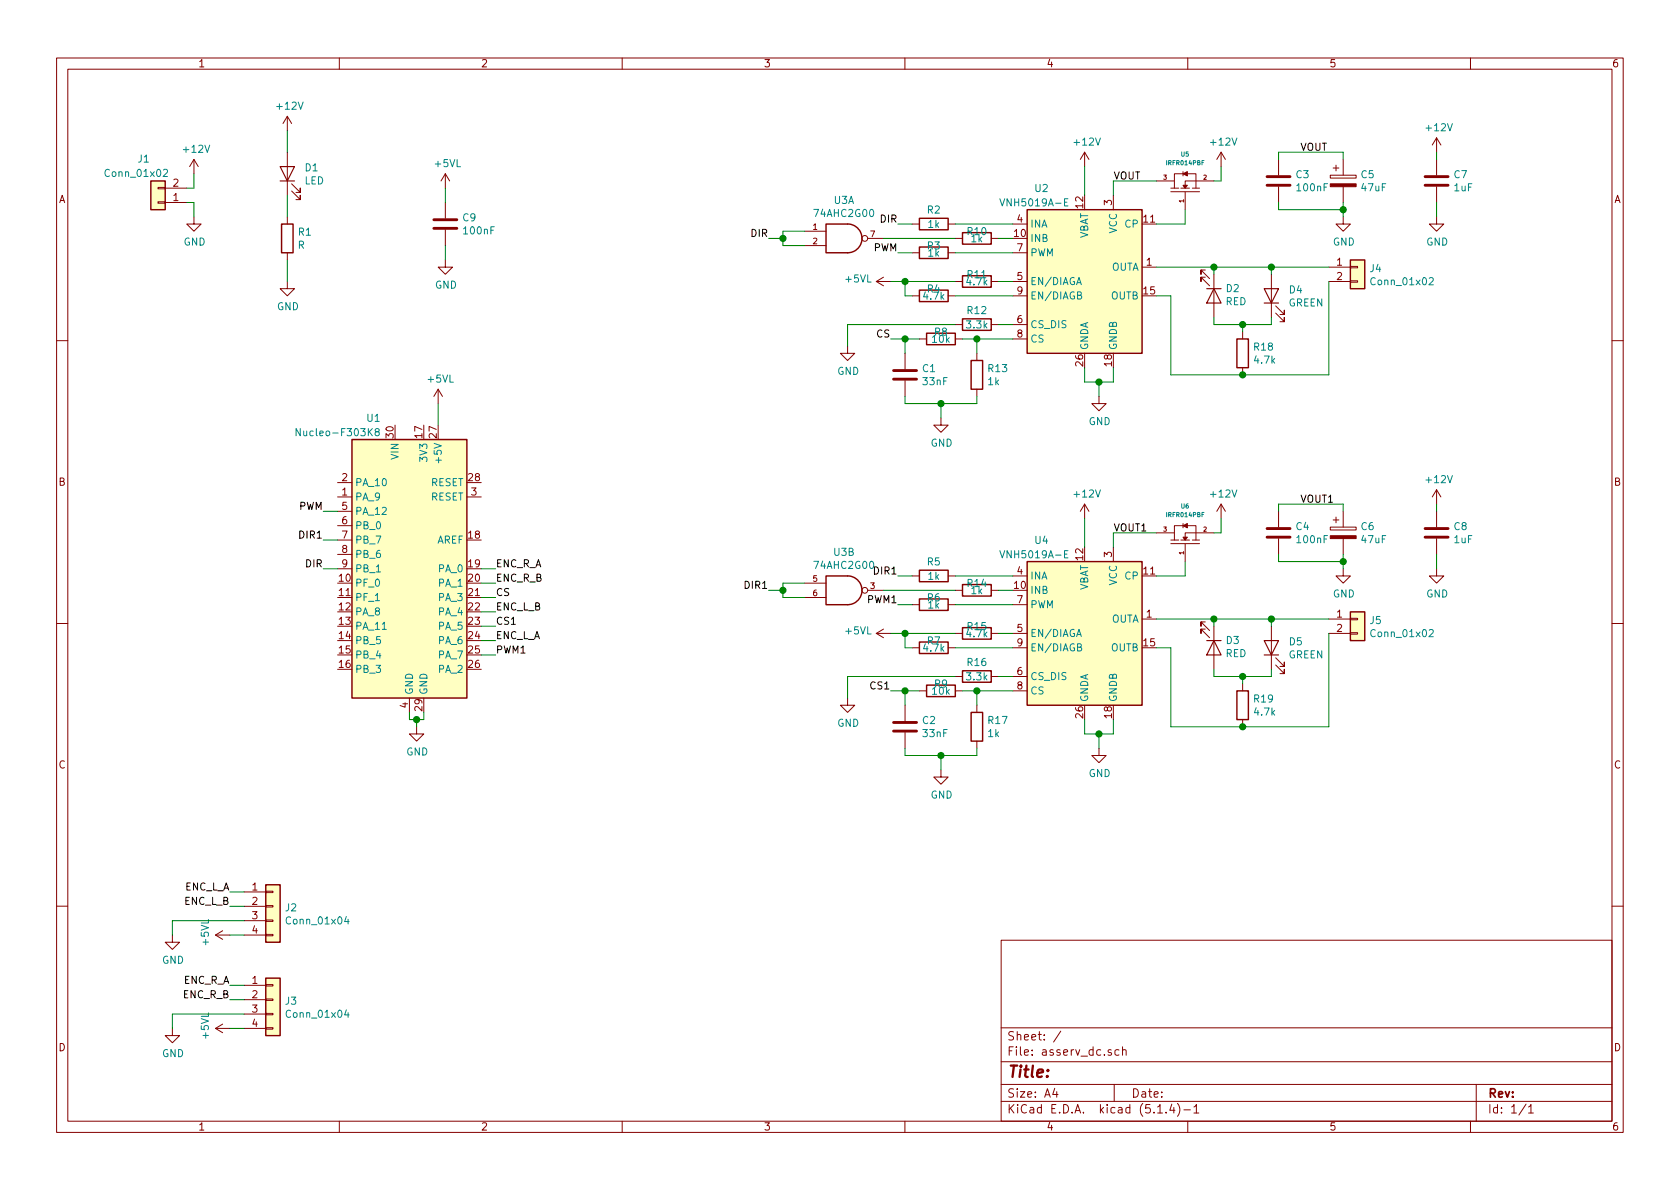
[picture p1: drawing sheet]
EESchema Schematic File Version 4
LIBS:asserv_dc-cache
EELAYER 30 0
EELAYER END
$Descr A4 11693 8268
encoding utf-8
Sheet 1 1
Title ""
Date ""
Rev ""
Comp ""
Comment1 ""
Comment2 ""
Comment3 ""
Comment4 ""
$EndDescr
$Comp
L power:+12V #PWR03
U 1 1
P 1350 1200
F 0 "#PWR03" H 1350 1050 50  0001 C CNN
F 1 "+12V" H 1365 1373 50  0000 C CNN
F 2 "" H 1350 1200 50  0001 C CNN
F 3 "" H 1350 1200 50  0001 C CNN
	1    1350 1200
	1    0    0    -1  
$EndComp
$Comp
L power:GND #PWR04
U 1 1
P 1350 1500
F 0 "#PWR04" H 1350 1250 50  0001 C CNN
F 1 "GND" H 1355 1327 50  0000 C CNN
F 2 "" H 1350 1500 50  0001 C CNN
F 3 "" H 1350 1500 50  0001 C CNN
	1    1350 1500
	1    0    0    -1  
$EndComp
Wire Wire Line
	1350 1500 1350 1400
Wire Wire Line
	1350 1300 1350 1200
$Comp
L Device:LED D1
U 1 1
P 2000 1200
F 0 "D1" V 2039 1083 50  0000 R CNN
F 1 "LED" V 1948 1083 50  0000 R CNN
F 2 "LED_SMD:LED_0805_2012Metric" H 2000 1200 50  0001 C CNN
F 3 "~" H 2000 1200 50  0001 C CNN
	1    2000 1200
	0    -1   -1   0   
$EndComp
$Comp
L Device:R R1
U 1 1
P 2000 1650
F 0 "R1" H 2070 1696 50  0000 L CNN
F 1 "R" H 2070 1605 50  0000 L CNN
F 2 "Resistor_SMD:R_0805_2012Metric" V 1930 1650 50  0001 C CNN
F 3 "~" H 2000 1650 50  0001 C CNN
	1    2000 1650
	1    0    0    -1  
$EndComp
$Comp
L power:GND #PWR08
U 1 1
P 2000 1950
F 0 "#PWR08" H 2000 1700 50  0001 C CNN
F 1 "GND" H 2005 1777 50  0000 C CNN
F 2 "" H 2000 1950 50  0001 C CNN
F 3 "" H 2000 1950 50  0001 C CNN
	1    2000 1950
	1    0    0    -1  
$EndComp
$Comp
L power:+12V #PWR07
U 1 1
P 2000 900
F 0 "#PWR07" H 2000 750 50  0001 C CNN
F 1 "+12V" H 2015 1073 50  0000 C CNN
F 2 "" H 2000 900 50  0001 C CNN
F 3 "" H 2000 900 50  0001 C CNN
	1    2000 900 
	1    0    0    -1  
$EndComp
Wire Wire Line
	2000 1950 2000 1800
Wire Wire Line
	2000 1500 2000 1350
Wire Wire Line
	2000 1050 2000 900 
Wire Wire Line
	1300 1400 1350 1400
Wire Wire Line
	1350 1300 1300 1300
$Comp
L villanut_lib:Nucleo-F303K8 U1
U 1 1
P 2850 3950
F 0 "U1" H 2600 5000 50  0000 C CNN
F 1 "Nucleo-F303K8" H 2350 4900 50  0000 C CNN
F 2 "villanut_lib:NUCLEO-F303K8" H 3000 3000 50  0001 L CNN
F 3 "https://os.mbed.com/platforms/ST-Nucleo-F303K8/" H 2850 2950 50  0001 C CNN
	1    2850 3950
	1    0    0    -1  
$EndComp
$Comp
L power:+5VL #PWR010
U 1 1
P 3050 2800
F 0 "#PWR010" H 3050 2650 50  0001 C CNN
F 1 "+5VL" H 3065 2973 50  0000 C CNN
F 2 "" H 3050 2800 50  0001 C CNN
F 3 "" H 3050 2800 50  0001 C CNN
	1    3050 2800
	1    0    0    -1  
$EndComp
Wire Wire Line
	3050 2800 3050 2950
$Comp
L Connector_Generic:Conn_01x02 J1
U 1 1
P 1100 1400
F 0 "J1" H 1200 1100 50  0000 C CNN
F 1 "Conn_01x02" H 1250 1200 50  0000 C CNN
F 2 "Connector_Phoenix_MSTB:PhoenixContact_MSTBA_2,5_2-G-5,08_1x02_P5.08mm_Horizontal" H 1100 1400 50  0001 C CNN
F 3 "~" H 1100 1400 50  0001 C CNN
	1    1100 1400
	-1   0    0    1   
$EndComp
$Comp
L power:GND #PWR09
U 1 1
P 2900 5050
F 0 "#PWR09" H 2900 4800 50  0001 C CNN
F 1 "GND" H 2905 4877 50  0000 C CNN
F 2 "" H 2900 5050 50  0001 C CNN
F 3 "" H 2900 5050 50  0001 C CNN
	1    2900 5050
	1    0    0    -1  
$EndComp
Wire Wire Line
	2850 4950 2850 5000
Wire Wire Line
	2850 5000 2900 5000
Wire Wire Line
	2950 5000 2950 4950
Wire Wire Line
	2900 5050 2900 5000
Connection ~ 2900 5000
Wire Wire Line
	2900 5000 2950 5000
$Comp
L Connector_Generic:Conn_01x04 J2
U 1 1
P 1900 6300
F 0 "J2" H 1980 6292 50  0000 L CNN
F 1 "Conn_01x04" H 1980 6201 50  0000 L CNN
F 2 "villanut_lib:Headers-Wire_Housings_HEADER_4POS_HE14" H 1900 6300 50  0001 C CNN
F 3 "~" H 1900 6300 50  0001 C CNN
	1    1900 6300
	1    0    0    -1  
$EndComp
Text Label 1600 6200 2    50   ~ 0
ENC_L_A
Text Label 1600 6300 2    50   ~ 0
ENC_L_B
$Comp
L power:GND #PWR01
U 1 1
P 1200 6500
F 0 "#PWR01" H 1200 6250 50  0001 C CNN
F 1 "GND" H 1205 6327 50  0000 C CNN
F 2 "" H 1200 6500 50  0001 C CNN
F 3 "" H 1200 6500 50  0001 C CNN
	1    1200 6500
	1    0    0    -1  
$EndComp
Wire Wire Line
	1700 6400 1200 6400
Wire Wire Line
	1200 6400 1200 6500
Wire Wire Line
	1600 6500 1700 6500
Wire Wire Line
	1600 6200 1700 6200
Wire Wire Line
	1700 6300 1600 6300
$Comp
L Connector_Generic:Conn_01x04 J3
U 1 1
P 1900 6950
F 0 "J3" H 1980 6942 50  0000 L CNN
F 1 "Conn_01x04" H 1980 6851 50  0000 L CNN
F 2 "villanut_lib:Headers-Wire_Housings_HEADER_4POS_HE14" H 1900 6950 50  0001 C CNN
F 3 "~" H 1900 6950 50  0001 C CNN
	1    1900 6950
	1    0    0    -1  
$EndComp
Text Label 1600 6850 2    50   ~ 0
ENC_R_A
Text Label 1600 6950 2    50   ~ 0
ENC_R_B
$Comp
L power:GND #PWR02
U 1 1
P 1200 7150
F 0 "#PWR02" H 1200 6900 50  0001 C CNN
F 1 "GND" H 1205 6977 50  0000 C CNN
F 2 "" H 1200 7150 50  0001 C CNN
F 3 "" H 1200 7150 50  0001 C CNN
	1    1200 7150
	1    0    0    -1  
$EndComp
Wire Wire Line
	1700 7050 1200 7050
Wire Wire Line
	1200 7050 1200 7150
Wire Wire Line
	1600 7150 1700 7150
Wire Wire Line
	1600 6850 1700 6850
Wire Wire Line
	1700 6950 1600 6950
$Comp
L power:+5VL #PWR0101
U 1 1
P 1600 6500
F 0 "#PWR0101" H 1600 6350 50  0001 C CNN
F 1 "+5VL" H 1615 6673 50  0000 C CNN
F 2 "" H 1600 6500 50  0001 C CNN
F 3 "" H 1600 6500 50  0001 C CNN
	1    1600 6500
	0    -1   -1   0   
$EndComp
$Comp
L power:+5VL #PWR0102
U 1 1
P 1600 7150
F 0 "#PWR0102" H 1600 7000 50  0001 C CNN
F 1 "+5VL" H 1615 7323 50  0000 C CNN
F 2 "" H 1600 7150 50  0001 C CNN
F 3 "" H 1600 7150 50  0001 C CNN
	1    1600 7150
	0    -1   -1   0   
$EndComp
$Comp
L Driver_Motor:VNH5019A-E U2
U 1 1
P 7550 1950
F 0 "U2" H 7250 2600 50  0000 C CNN
F 1 "VNH5019A-E" H 7200 2500 50  0000 C CNN
F 2 "Package_SO:ST_MultiPowerSO-30" H 8450 1400 50  0001 C CNN
F 3 "https://www.st.com/resource/en/datasheet/vnh5019a-e.pdf" H 7100 2800 50  0001 C CNN
	1    7550 1950
	1    0    0    -1  
$EndComp
$Comp
L Connector_Generic:Conn_01x02 J4
U 1 1
P 9450 1850
F 0 "J4" H 9530 1842 50  0000 L CNN
F 1 "Conn_01x02" H 9530 1751 50  0000 L CNN
F 2 "Connector_Phoenix_MC:PhoenixContact_MC_1,5_2-G-3.5_1x02_P3.50mm_Horizontal" H 9450 1850 50  0001 C CNN
F 3 "~" H 9450 1850 50  0001 C CNN
	1    9450 1850
	1    0    0    -1  
$EndComp
$Comp
L power:+12V #PWR015
U 1 1
P 7550 1150
F 0 "#PWR015" H 7550 1000 50  0001 C CNN
F 1 "+12V" H 7565 1323 50  0000 C CNN
F 2 "" H 7550 1150 50  0001 C CNN
F 3 "" H 7550 1150 50  0001 C CNN
	1    7550 1150
	1    0    0    -1  
$EndComp
Wire Wire Line
	7550 1150 7550 1350
$Comp
L power:GND #PWR017
U 1 1
P 7650 2750
F 0 "#PWR017" H 7650 2500 50  0001 C CNN
F 1 "GND" H 7655 2577 50  0000 C CNN
F 2 "" H 7650 2750 50  0001 C CNN
F 3 "" H 7650 2750 50  0001 C CNN
	1    7650 2750
	1    0    0    -1  
$EndComp
Wire Wire Line
	7550 2550 7550 2650
Wire Wire Line
	7550 2650 7650 2650
Wire Wire Line
	7750 2650 7750 2550
Wire Wire Line
	7650 2750 7650 2650
Connection ~ 7650 2650
Wire Wire Line
	7650 2650 7750 2650
Wire Wire Line
	8050 1850 8450 1850
$Comp
L Device:R R10
U 1 1
P 6800 1650
F 0 "R10" V 6750 1650 50  0000 C CNN
F 1 "1k" V 6800 1650 50  0000 C CNN
F 2 "Resistor_SMD:R_0805_2012Metric" V 6730 1650 50  0001 C CNN
F 3 "~" H 6800 1650 50  0001 C CNN
	1    6800 1650
	0    1    1    0   
$EndComp
$Comp
L Device:R R2
U 1 1
P 6500 1550
F 0 "R2" V 6400 1550 50  0000 C CNN
F 1 "1k" V 6500 1550 50  0000 C CNN
F 2 "Resistor_SMD:R_0805_2012Metric" V 6430 1550 50  0001 C CNN
F 3 "~" H 6500 1550 50  0001 C CNN
	1    6500 1550
	0    1    1    0   
$EndComp
Wire Wire Line
	6650 1550 7050 1550
Wire Wire Line
	7050 1650 6950 1650
Wire Wire Line
	6350 1550 6250 1550
$Comp
L Device:R R3
U 1 1
P 6500 1750
F 0 "R3" V 6450 1750 50  0000 C CNN
F 1 "1k" V 6500 1750 50  0000 C CNN
F 2 "Resistor_SMD:R_0805_2012Metric" V 6430 1750 50  0001 C CNN
F 3 "~" H 6500 1750 50  0001 C CNN
	1    6500 1750
	0    1    1    0   
$EndComp
Text Label 6250 1750 2    50   ~ 0
PWM
Wire Wire Line
	6250 1750 6350 1750
Wire Wire Line
	6650 1750 7050 1750
$Comp
L power:+12V #PWR019
U 1 1
P 8500 1150
F 0 "#PWR019" H 8500 1000 50  0001 C CNN
F 1 "+12V" H 8515 1323 50  0000 C CNN
F 2 "" H 8500 1150 50  0001 C CNN
F 3 "" H 8500 1150 50  0001 C CNN
	1    8500 1150
	1    0    0    -1  
$EndComp
Text Label 5350 1650 2    50   ~ 0
DIR
$Comp
L 74xGxx:74AHC2G00 U3
U 1 1
P 5900 1650
F 0 "U3" H 5875 1917 50  0000 C CNN
F 1 "74AHC2G00" H 5875 1826 50  0000 C CNN
F 2 "Package_SO:TSSOP-8_3x3mm_P0.65mm" H 5900 1650 50  0001 C CNN
F 3 "https://assets.nexperia.com/documents/data-sheet/74AHC_AHCT2G00.pdf" H 5900 1650 50  0001 C CNN
	1    5900 1650
	1    0    0    -1  
$EndComp
$Comp
L 74xGxx:74AHC2G00 U3
U 2 1
P 5900 4100
F 0 "U3" H 5875 4367 50  0000 C CNN
F 1 "74AHC2G00" H 5875 4276 50  0000 C CNN
F 2 "Package_SO:TSSOP-8_3x3mm_P0.65mm" H 5900 4100 50  0001 C CNN
F 3 "https://assets.nexperia.com/documents/data-sheet/74AHC_AHCT2G00.pdf" H 5900 4100 50  0001 C CNN
	2    5900 4100
	1    0    0    -1  
$EndComp
Wire Wire Line
	5350 1650 5450 1650
Wire Wire Line
	5450 1650 5450 1600
Wire Wire Line
	5450 1600 5600 1600
Wire Wire Line
	5450 1650 5450 1700
Wire Wire Line
	5450 1700 5600 1700
Connection ~ 5450 1650
Text Label 6250 1550 2    50   ~ 0
DIR
Wire Wire Line
	6150 1650 6650 1650
Wire Wire Line
	8250 1550 8250 1450
Wire Wire Line
	8050 1550 8250 1550
Wire Wire Line
	7750 1250 7750 1350
Wire Wire Line
	8450 1250 8500 1250
Wire Wire Line
	8500 1150 8500 1250
$Comp
L Device:C C3
U 1 1
P 8900 1250
F 0 "C3" H 9015 1296 50  0000 L CNN
F 1 "100nF" H 9015 1205 50  0000 L CNN
F 2 "Capacitor_SMD:C_0805_2012Metric" H 8938 1100 50  0001 C CNN
F 3 "~" H 8900 1250 50  0001 C CNN
	1    8900 1250
	1    0    0    -1  
$EndComp
$Comp
L Device:CP C5
U 1 1
P 9350 1250
F 0 "C5" H 9468 1296 50  0000 L CNN
F 1 "47uF" H 9468 1205 50  0000 L CNN
F 2 "Capacitor_SMD:CP_Elec_4x5.3" H 9388 1100 50  0001 C CNN
F 3 "~" H 9350 1250 50  0001 C CNN
	1    9350 1250
	1    0    0    -1  
$EndComp
$Comp
L power:GND #PWR021
U 1 1
P 9350 1500
F 0 "#PWR021" H 9350 1250 50  0001 C CNN
F 1 "GND" H 9355 1327 50  0000 C CNN
F 2 "" H 9350 1500 50  0001 C CNN
F 3 "" H 9350 1500 50  0001 C CNN
	1    9350 1500
	1    0    0    -1  
$EndComp
Wire Wire Line
	9350 1500 9350 1450
Wire Wire Line
	7750 1250 8050 1250
Text Label 7750 1250 0    50   ~ 0
VOUT
Wire Wire Line
	8900 1400 8900 1450
Wire Wire Line
	8900 1450 9350 1450
Connection ~ 9350 1450
Wire Wire Line
	9350 1450 9350 1400
Wire Wire Line
	8900 1100 8900 1050
Wire Wire Line
	8900 1050 9350 1050
Wire Wire Line
	9350 1050 9350 1100
Text Label 9050 1050 0    50   ~ 0
VOUT
$Comp
L power:+12V #PWR023
U 1 1
P 10000 1050
F 0 "#PWR023" H 10000 900 50  0001 C CNN
F 1 "+12V" H 10015 1223 50  0000 C CNN
F 2 "" H 10000 1050 50  0001 C CNN
F 3 "" H 10000 1050 50  0001 C CNN
	1    10000 1050
	1    0    0    -1  
$EndComp
$Comp
L power:GND #PWR024
U 1 1
P 10000 1500
F 0 "#PWR024" H 10000 1250 50  0001 C CNN
F 1 "GND" H 10005 1327 50  0000 C CNN
F 2 "" H 10000 1500 50  0001 C CNN
F 3 "" H 10000 1500 50  0001 C CNN
	1    10000 1500
	1    0    0    -1  
$EndComp
$Comp
L Device:C C7
U 1 1
P 10000 1250
F 0 "C7" H 10115 1296 50  0000 L CNN
F 1 "1uF" H 10115 1205 50  0000 L CNN
F 2 "Capacitor_SMD:C_0805_2012Metric" H 10038 1100 50  0001 C CNN
F 3 "~" H 10000 1250 50  0001 C CNN
	1    10000 1250
	1    0    0    -1  
$EndComp
Wire Wire Line
	10000 1400 10000 1500
Wire Wire Line
	10000 1100 10000 1050
$Comp
L Device:LED D2
U 1 1
P 8450 2050
F 0 "D2" V 8397 2129 50  0000 L CNN
F 1 "RED" V 8488 2129 50  0000 L CNN
F 2 "LED_SMD:LED_0805_2012Metric" H 8450 2050 50  0001 C CNN
F 3 "~" H 8450 2050 50  0001 C CNN
	1    8450 2050
	0    1    1    0   
$EndComp
$Comp
L Device:LED D4
U 1 1
P 8850 2050
F 0 "D4" V 8889 1932 50  0000 R CNN
F 1 "GREEN" V 8798 1932 50  0000 R CNN
F 2 "LED_SMD:LED_0805_2012Metric" H 8850 2050 50  0001 C CNN
F 3 "~" H 8850 2050 50  0001 C CNN
	1    8850 2050
	0    -1   -1   0   
$EndComp
$Comp
L Device:R R18
U 1 1
P 8650 2450
F 0 "R18" H 8720 2496 50  0000 L CNN
F 1 "4.7k" H 8720 2405 50  0000 L CNN
F 2 "Resistor_SMD:R_0805_2012Metric" V 8580 2450 50  0001 C CNN
F 3 "~" H 8650 2450 50  0001 C CNN
	1    8650 2450
	1    0    0    -1  
$EndComp
Wire Wire Line
	8450 2200 8450 2250
Wire Wire Line
	8450 2250 8650 2250
Wire Wire Line
	8850 2250 8850 2200
Wire Wire Line
	8650 2300 8650 2250
Connection ~ 8650 2250
Wire Wire Line
	8650 2250 8850 2250
Wire Wire Line
	8650 2600 9250 2600
Wire Wire Line
	9250 2600 9250 1950
Wire Wire Line
	8650 2600 8150 2600
Wire Wire Line
	8150 2600 8150 2050
Wire Wire Line
	8150 2050 8050 2050
Connection ~ 8650 2600
Wire Wire Line
	8450 1900 8450 1850
Connection ~ 8450 1850
Wire Wire Line
	8450 1850 8850 1850
Wire Wire Line
	8850 1900 8850 1850
Connection ~ 8850 1850
Wire Wire Line
	8850 1850 9250 1850
$Comp
L Device:R R11
U 1 1
P 6800 1950
F 0 "R11" V 6750 1950 50  0000 C CNN
F 1 "4.7k" V 6800 1950 50  0000 C CNN
F 2 "Resistor_SMD:R_0805_2012Metric" V 6730 1950 50  0001 C CNN
F 3 "~" H 6800 1950 50  0001 C CNN
	1    6800 1950
	0    1    1    0   
$EndComp
$Comp
L Device:R R4
U 1 1
P 6500 2050
F 0 "R4" V 6450 2050 50  0000 C CNN
F 1 "4.7k" V 6500 2050 50  0000 C CNN
F 2 "Resistor_SMD:R_0805_2012Metric" V 6430 2050 50  0001 C CNN
F 3 "~" H 6500 2050 50  0001 C CNN
	1    6500 2050
	0    1    1    0   
$EndComp
Wire Wire Line
	6950 1950 7050 1950
Wire Wire Line
	7050 2050 6650 2050
$Comp
L power:+5VL #PWR011
U 1 1
P 6200 1950
F 0 "#PWR011" H 6200 1800 50  0001 C CNN
F 1 "+5VL" V 6215 2077 50  0000 L CNN
F 2 "" H 6200 1950 50  0001 C CNN
F 3 "" H 6200 1950 50  0001 C CNN
	1    6200 1950
	0    -1   -1   0   
$EndComp
Wire Wire Line
	6650 1950 6300 1950
Wire Wire Line
	6350 2050 6300 2050
Wire Wire Line
	6300 2050 6300 1950
Connection ~ 6300 1950
Wire Wire Line
	6300 1950 6200 1950
$Comp
L Device:R R12
U 1 1
P 6800 2250
F 0 "R12" V 6700 2250 50  0000 C CNN
F 1 "3.3k" V 6800 2250 50  0000 C CNN
F 2 "Resistor_SMD:R_0805_2012Metric" V 6730 2250 50  0001 C CNN
F 3 "~" H 6800 2250 50  0001 C CNN
	1    6800 2250
	0    1    1    0   
$EndComp
$Comp
L power:GND #PWR05
U 1 1
P 5900 2400
F 0 "#PWR05" H 5900 2150 50  0001 C CNN
F 1 "GND" H 5905 2227 50  0000 C CNN
F 2 "" H 5900 2400 50  0001 C CNN
F 3 "" H 5900 2400 50  0001 C CNN
	1    5900 2400
	1    0    0    -1  
$EndComp
Wire Wire Line
	6650 2250 5900 2250
Wire Wire Line
	5900 2250 5900 2400
Wire Wire Line
	6950 2250 7050 2250
$Comp
L Device:R R8
U 1 1
P 6550 2350
F 0 "R8" V 6500 2350 50  0000 C CNN
F 1 "10k" V 6550 2350 50  0000 C CNN
F 2 "Resistor_SMD:R_0805_2012Metric" V 6480 2350 50  0001 C CNN
F 3 "~" H 6550 2350 50  0001 C CNN
	1    6550 2350
	0    1    1    0   
$EndComp
$Comp
L Device:R R13
U 1 1
P 6800 2600
F 0 "R13" H 6870 2646 50  0000 L CNN
F 1 "1k" H 6870 2555 50  0000 L CNN
F 2 "Resistor_SMD:R_0805_2012Metric" V 6730 2600 50  0001 C CNN
F 3 "~" H 6800 2600 50  0001 C CNN
	1    6800 2600
	1    0    0    -1  
$EndComp
$Comp
L Device:C C1
U 1 1
P 6300 2600
F 0 "C1" H 6415 2646 50  0000 L CNN
F 1 "33nF" H 6415 2555 50  0000 L CNN
F 2 "Capacitor_SMD:C_0805_2012Metric" H 6338 2450 50  0001 C CNN
F 3 "~" H 6300 2600 50  0001 C CNN
	1    6300 2600
	1    0    0    -1  
$EndComp
Wire Wire Line
	7050 2350 6800 2350
Wire Wire Line
	6800 2450 6800 2350
Connection ~ 6800 2350
Wire Wire Line
	6800 2350 6700 2350
Wire Wire Line
	6300 2450 6300 2350
Wire Wire Line
	6300 2350 6400 2350
$Comp
L power:GND #PWR013
U 1 1
P 6550 2900
F 0 "#PWR013" H 6550 2650 50  0001 C CNN
F 1 "GND" H 6555 2727 50  0000 C CNN
F 2 "" H 6550 2900 50  0001 C CNN
F 3 "" H 6550 2900 50  0001 C CNN
	1    6550 2900
	1    0    0    -1  
$EndComp
Wire Wire Line
	6300 2750 6300 2800
Wire Wire Line
	6300 2800 6550 2800
Wire Wire Line
	6800 2800 6800 2750
Wire Wire Line
	6550 2900 6550 2800
Connection ~ 6550 2800
Wire Wire Line
	6550 2800 6800 2800
Text Label 6200 2350 2    50   ~ 0
CS
Wire Wire Line
	6200 2350 6300 2350
Connection ~ 6300 2350
$Comp
L Connector_Generic:Conn_01x02 J5
U 1 1
P 9450 4300
F 0 "J5" H 9530 4292 50  0000 L CNN
F 1 "Conn_01x02" H 9530 4201 50  0000 L CNN
F 2 "Connector_Phoenix_MC:PhoenixContact_MC_1,5_2-G-3.5_1x02_P3.50mm_Horizontal" H 9450 4300 50  0001 C CNN
F 3 "~" H 9450 4300 50  0001 C CNN
	1    9450 4300
	1    0    0    -1  
$EndComp
$Comp
L power:+12V #PWR016
U 1 1
P 7550 3600
F 0 "#PWR016" H 7550 3450 50  0001 C CNN
F 1 "+12V" H 7565 3773 50  0000 C CNN
F 2 "" H 7550 3600 50  0001 C CNN
F 3 "" H 7550 3600 50  0001 C CNN
	1    7550 3600
	1    0    0    -1  
$EndComp
Wire Wire Line
	7550 3600 7550 3800
$Comp
L power:GND #PWR018
U 1 1
P 7650 5200
F 0 "#PWR018" H 7650 4950 50  0001 C CNN
F 1 "GND" H 7655 5027 50  0000 C CNN
F 2 "" H 7650 5200 50  0001 C CNN
F 3 "" H 7650 5200 50  0001 C CNN
	1    7650 5200
	1    0    0    -1  
$EndComp
Wire Wire Line
	7550 5000 7550 5100
Wire Wire Line
	7550 5100 7650 5100
Wire Wire Line
	7750 5100 7750 5000
Wire Wire Line
	7650 5200 7650 5100
Connection ~ 7650 5100
Wire Wire Line
	7650 5100 7750 5100
Wire Wire Line
	8050 4300 8450 4300
$Comp
L Device:R R14
U 1 1
P 6800 4100
F 0 "R14" V 6750 4100 50  0000 C CNN
F 1 "1k" V 6800 4100 50  0000 C CNN
F 2 "Resistor_SMD:R_0805_2012Metric" V 6730 4100 50  0001 C CNN
F 3 "~" H 6800 4100 50  0001 C CNN
	1    6800 4100
	0    1    1    0   
$EndComp
$Comp
L Device:R R5
U 1 1
P 6500 4000
F 0 "R5" V 6400 4000 50  0000 C CNN
F 1 "1k" V 6500 4000 50  0000 C CNN
F 2 "Resistor_SMD:R_0805_2012Metric" V 6430 4000 50  0001 C CNN
F 3 "~" H 6500 4000 50  0001 C CNN
	1    6500 4000
	0    1    1    0   
$EndComp
Wire Wire Line
	6650 4000 7050 4000
Wire Wire Line
	7050 4100 6950 4100
Wire Wire Line
	6350 4000 6250 4000
$Comp
L Device:R R6
U 1 1
P 6500 4200
F 0 "R6" V 6450 4200 50  0000 C CNN
F 1 "1k" V 6500 4200 50  0000 C CNN
F 2 "Resistor_SMD:R_0805_2012Metric" V 6430 4200 50  0001 C CNN
F 3 "~" H 6500 4200 50  0001 C CNN
	1    6500 4200
	0    1    1    0   
$EndComp
Text Label 6250 4200 2    50   ~ 0
PWM1
Wire Wire Line
	6250 4200 6350 4200
Wire Wire Line
	6650 4200 7050 4200
$Comp
L power:+12V #PWR020
U 1 1
P 8500 3600
F 0 "#PWR020" H 8500 3450 50  0001 C CNN
F 1 "+12V" H 8515 3773 50  0000 C CNN
F 2 "" H 8500 3600 50  0001 C CNN
F 3 "" H 8500 3600 50  0001 C CNN
	1    8500 3600
	1    0    0    -1  
$EndComp
Text Label 5350 4100 2    50   ~ 0
DIR1
Wire Wire Line
	5350 4100 5450 4100
Wire Wire Line
	5450 4100 5450 4050
Wire Wire Line
	5450 4050 5600 4050
Wire Wire Line
	5450 4100 5450 4150
Wire Wire Line
	5450 4150 5600 4150
Connection ~ 5450 4100
Text Label 6250 4000 2    50   ~ 0
DIR1
Wire Wire Line
	6150 4100 6650 4100
Wire Wire Line
	8250 4000 8250 3900
Wire Wire Line
	8050 4000 8250 4000
Wire Wire Line
	7750 3700 7750 3800
Wire Wire Line
	8450 3700 8500 3700
Wire Wire Line
	8500 3600 8500 3700
$Comp
L Device:C C4
U 1 1
P 8900 3700
F 0 "C4" H 9015 3746 50  0000 L CNN
F 1 "100nF" H 9015 3655 50  0000 L CNN
F 2 "Capacitor_SMD:C_0805_2012Metric" H 8938 3550 50  0001 C CNN
F 3 "~" H 8900 3700 50  0001 C CNN
	1    8900 3700
	1    0    0    -1  
$EndComp
$Comp
L Device:CP C6
U 1 1
P 9350 3700
F 0 "C6" H 9468 3746 50  0000 L CNN
F 1 "47uF" H 9468 3655 50  0000 L CNN
F 2 "Capacitor_SMD:CP_Elec_4x5.3" H 9388 3550 50  0001 C CNN
F 3 "~" H 9350 3700 50  0001 C CNN
	1    9350 3700
	1    0    0    -1  
$EndComp
$Comp
L power:GND #PWR022
U 1 1
P 9350 3950
F 0 "#PWR022" H 9350 3700 50  0001 C CNN
F 1 "GND" H 9355 3777 50  0000 C CNN
F 2 "" H 9350 3950 50  0001 C CNN
F 3 "" H 9350 3950 50  0001 C CNN
	1    9350 3950
	1    0    0    -1  
$EndComp
Wire Wire Line
	9350 3950 9350 3900
Wire Wire Line
	7750 3700 8050 3700
Text Label 7750 3700 0    50   ~ 0
VOUT1
Wire Wire Line
	8900 3850 8900 3900
Wire Wire Line
	8900 3900 9350 3900
Connection ~ 9350 3900
Wire Wire Line
	9350 3900 9350 3850
Wire Wire Line
	8900 3550 8900 3500
Wire Wire Line
	8900 3500 9350 3500
Wire Wire Line
	9350 3500 9350 3550
Text Label 9050 3500 0    50   ~ 0
VOUT1
$Comp
L power:+12V #PWR025
U 1 1
P 10000 3500
F 0 "#PWR025" H 10000 3350 50  0001 C CNN
F 1 "+12V" H 10015 3673 50  0000 C CNN
F 2 "" H 10000 3500 50  0001 C CNN
F 3 "" H 10000 3500 50  0001 C CNN
	1    10000 3500
	1    0    0    -1  
$EndComp
$Comp
L power:GND #PWR026
U 1 1
P 10000 3950
F 0 "#PWR026" H 10000 3700 50  0001 C CNN
F 1 "GND" H 10005 3777 50  0000 C CNN
F 2 "" H 10000 3950 50  0001 C CNN
F 3 "" H 10000 3950 50  0001 C CNN
	1    10000 3950
	1    0    0    -1  
$EndComp
$Comp
L Device:C C8
U 1 1
P 10000 3700
F 0 "C8" H 10115 3746 50  0000 L CNN
F 1 "1uF" H 10115 3655 50  0000 L CNN
F 2 "Capacitor_SMD:C_0805_2012Metric" H 10038 3550 50  0001 C CNN
F 3 "~" H 10000 3700 50  0001 C CNN
	1    10000 3700
	1    0    0    -1  
$EndComp
Wire Wire Line
	10000 3850 10000 3950
Wire Wire Line
	10000 3550 10000 3500
$Comp
L Device:LED D3
U 1 1
P 8450 4500
F 0 "D3" V 8397 4579 50  0000 L CNN
F 1 "RED" V 8488 4579 50  0000 L CNN
F 2 "LED_SMD:LED_0805_2012Metric" H 8450 4500 50  0001 C CNN
F 3 "~" H 8450 4500 50  0001 C CNN
	1    8450 4500
	0    1    1    0   
$EndComp
$Comp
L Device:LED D5
U 1 1
P 8850 4500
F 0 "D5" V 8889 4382 50  0000 R CNN
F 1 "GREEN" V 8798 4382 50  0000 R CNN
F 2 "LED_SMD:LED_0805_2012Metric" H 8850 4500 50  0001 C CNN
F 3 "~" H 8850 4500 50  0001 C CNN
	1    8850 4500
	0    -1   -1   0   
$EndComp
$Comp
L Device:R R19
U 1 1
P 8650 4900
F 0 "R19" H 8720 4946 50  0000 L CNN
F 1 "4.7k" H 8720 4855 50  0000 L CNN
F 2 "Resistor_SMD:R_0805_2012Metric" V 8580 4900 50  0001 C CNN
F 3 "~" H 8650 4900 50  0001 C CNN
	1    8650 4900
	1    0    0    -1  
$EndComp
Wire Wire Line
	8450 4650 8450 4700
Wire Wire Line
	8450 4700 8650 4700
Wire Wire Line
	8850 4700 8850 4650
Wire Wire Line
	8650 4750 8650 4700
Connection ~ 8650 4700
Wire Wire Line
	8650 4700 8850 4700
Wire Wire Line
	8650 5050 9250 5050
Wire Wire Line
	9250 5050 9250 4400
Wire Wire Line
	8650 5050 8150 5050
Wire Wire Line
	8150 5050 8150 4500
Wire Wire Line
	8150 4500 8050 4500
Connection ~ 8650 5050
Wire Wire Line
	8450 4350 8450 4300
Connection ~ 8450 4300
Wire Wire Line
	8450 4300 8850 4300
Wire Wire Line
	8850 4350 8850 4300
Connection ~ 8850 4300
Wire Wire Line
	8850 4300 9250 4300
$Comp
L Device:R R15
U 1 1
P 6800 4400
F 0 "R15" V 6750 4400 50  0000 C CNN
F 1 "4.7k" V 6800 4400 50  0000 C CNN
F 2 "Resistor_SMD:R_0805_2012Metric" V 6730 4400 50  0001 C CNN
F 3 "~" H 6800 4400 50  0001 C CNN
	1    6800 4400
	0    1    1    0   
$EndComp
$Comp
L Device:R R7
U 1 1
P 6500 4500
F 0 "R7" V 6450 4500 50  0000 C CNN
F 1 "4.7k" V 6500 4500 50  0000 C CNN
F 2 "Resistor_SMD:R_0805_2012Metric" V 6430 4500 50  0001 C CNN
F 3 "~" H 6500 4500 50  0001 C CNN
	1    6500 4500
	0    1    1    0   
$EndComp
Wire Wire Line
	6950 4400 7050 4400
Wire Wire Line
	7050 4500 6650 4500
$Comp
L power:+5VL #PWR012
U 1 1
P 6200 4400
F 0 "#PWR012" H 6200 4250 50  0001 C CNN
F 1 "+5VL" V 6215 4527 50  0000 L CNN
F 2 "" H 6200 4400 50  0001 C CNN
F 3 "" H 6200 4400 50  0001 C CNN
	1    6200 4400
	0    -1   -1   0   
$EndComp
Wire Wire Line
	6650 4400 6300 4400
Wire Wire Line
	6350 4500 6300 4500
Wire Wire Line
	6300 4500 6300 4400
Connection ~ 6300 4400
Wire Wire Line
	6300 4400 6200 4400
$Comp
L Device:R R16
U 1 1
P 6800 4700
F 0 "R16" V 6700 4700 50  0000 C CNN
F 1 "3.3k" V 6800 4700 50  0000 C CNN
F 2 "Resistor_SMD:R_0805_2012Metric" V 6730 4700 50  0001 C CNN
F 3 "~" H 6800 4700 50  0001 C CNN
	1    6800 4700
	0    1    1    0   
$EndComp
$Comp
L power:GND #PWR06
U 1 1
P 5900 4850
F 0 "#PWR06" H 5900 4600 50  0001 C CNN
F 1 "GND" H 5905 4677 50  0000 C CNN
F 2 "" H 5900 4850 50  0001 C CNN
F 3 "" H 5900 4850 50  0001 C CNN
	1    5900 4850
	1    0    0    -1  
$EndComp
Wire Wire Line
	6650 4700 5900 4700
Wire Wire Line
	5900 4700 5900 4850
Wire Wire Line
	6950 4700 7050 4700
$Comp
L Device:R R9
U 1 1
P 6550 4800
F 0 "R9" V 6500 4800 50  0000 C CNN
F 1 "10k" V 6550 4800 50  0000 C CNN
F 2 "Resistor_SMD:R_0805_2012Metric" V 6480 4800 50  0001 C CNN
F 3 "~" H 6550 4800 50  0001 C CNN
	1    6550 4800
	0    1    1    0   
$EndComp
$Comp
L Device:R R17
U 1 1
P 6800 5050
F 0 "R17" H 6870 5096 50  0000 L CNN
F 1 "1k" H 6870 5005 50  0000 L CNN
F 2 "Resistor_SMD:R_0805_2012Metric" V 6730 5050 50  0001 C CNN
F 3 "~" H 6800 5050 50  0001 C CNN
	1    6800 5050
	1    0    0    -1  
$EndComp
$Comp
L Device:C C2
U 1 1
P 6300 5050
F 0 "C2" H 6415 5096 50  0000 L CNN
F 1 "33nF" H 6415 5005 50  0000 L CNN
F 2 "Capacitor_SMD:C_0805_2012Metric" H 6338 4900 50  0001 C CNN
F 3 "~" H 6300 5050 50  0001 C CNN
	1    6300 5050
	1    0    0    -1  
$EndComp
Wire Wire Line
	7050 4800 6800 4800
Wire Wire Line
	6800 4900 6800 4800
Connection ~ 6800 4800
Wire Wire Line
	6800 4800 6700 4800
Wire Wire Line
	6300 4900 6300 4800
Wire Wire Line
	6300 4800 6400 4800
$Comp
L power:GND #PWR014
U 1 1
P 6550 5350
F 0 "#PWR014" H 6550 5100 50  0001 C CNN
F 1 "GND" H 6555 5177 50  0000 C CNN
F 2 "" H 6550 5350 50  0001 C CNN
F 3 "" H 6550 5350 50  0001 C CNN
	1    6550 5350
	1    0    0    -1  
$EndComp
Wire Wire Line
	6300 5200 6300 5250
Wire Wire Line
	6300 5250 6550 5250
Wire Wire Line
	6800 5250 6800 5200
Wire Wire Line
	6550 5350 6550 5250
Connection ~ 6550 5250
Wire Wire Line
	6550 5250 6800 5250
Text Label 6200 4800 2    50   ~ 0
CS1
Wire Wire Line
	6200 4800 6300 4800
Connection ~ 6300 4800
$Comp
L villanut_lib:MOSFET-N U5
U 1 1
P 8250 1250
F 0 "U5" V 8433 1250 30  0000 C CNN
F 1 "IRFR014PBF" V 8373 1250 30  0000 C CNN
F 2 "villanut_lib:IRFR014PBF" H 8250 1200 60  0001 C CNN
F 3 "" H 8250 1200 60  0000 C CNN
	1    8250 1250
	0    -1   -1   0   
$EndComp
$Comp
L Driver_Motor:VNH5019A-E U4
U 1 1
P 7550 4400
F 0 "U4" H 7250 5050 50  0000 C CNN
F 1 "VNH5019A-E" H 7200 4950 50  0000 C CNN
F 2 "Package_SO:ST_MultiPowerSO-30" H 8450 3850 50  0001 C CNN
F 3 "https://www.st.com/resource/en/datasheet/vnh5019a-e.pdf" H 7100 5250 50  0001 C CNN
	1    7550 4400
	1    0    0    -1  
$EndComp
$Comp
L villanut_lib:MOSFET-N U6
U 1 1
P 8250 3700
F 0 "U6" V 8433 3700 30  0000 C CNN
F 1 "IRFR014PBF" V 8373 3700 30  0000 C CNN
F 2 "villanut_lib:IRFR014PBF" H 8250 3650 60  0001 C CNN
F 3 "" H 8250 3650 60  0000 C CNN
	1    8250 3700
	0    -1   -1   0   
$EndComp
Text Label 2250 3750 2    50   ~ 0
DIR1
Text Label 3450 4550 0    50   ~ 0
PWM1
Wire Wire Line
	2250 3750 2350 3750
Wire Wire Line
	3350 4550 3450 4550
Text Label 2250 3950 2    50   ~ 0
DIR
Text Label 2250 3550 2    50   ~ 0
PWM
Wire Wire Line
	2250 3950 2350 3950
Wire Wire Line
	2250 3550 2350 3550
Text Label 3450 3950 0    50   ~ 0
ENC_R_A
Text Label 3450 4050 0    50   ~ 0
ENC_R_B
Text Label 3450 4250 0    50   ~ 0
ENC_L_B
Text Label 3450 4450 0    50   ~ 0
ENC_L_A
Wire Wire Line
	3450 4450 3350 4450
Wire Wire Line
	3350 4250 3450 4250
Wire Wire Line
	3450 4050 3350 4050
Wire Wire Line
	3350 3950 3450 3950
$Comp
L Device:C C9
U 1 1
P 3100 1550
F 0 "C9" H 3215 1596 50  0000 L CNN
F 1 "100nF" H 3215 1505 50  0000 L CNN
F 2 "Capacitor_SMD:C_0805_2012Metric" H 3138 1400 50  0001 C CNN
F 3 "~" H 3100 1550 50  0001 C CNN
	1    3100 1550
	1    0    0    -1  
$EndComp
$Comp
L power:GND #PWR028
U 1 1
P 3100 1800
F 0 "#PWR028" H 3100 1550 50  0001 C CNN
F 1 "GND" H 3105 1627 50  0000 C CNN
F 2 "" H 3100 1800 50  0001 C CNN
F 3 "" H 3100 1800 50  0001 C CNN
	1    3100 1800
	1    0    0    -1  
$EndComp
$Comp
L power:+5VL #PWR027
U 1 1
P 3100 1300
F 0 "#PWR027" H 3100 1150 50  0001 C CNN
F 1 "+5VL" H 3115 1473 50  0000 C CNN
F 2 "" H 3100 1300 50  0001 C CNN
F 3 "" H 3100 1300 50  0001 C CNN
	1    3100 1300
	1    0    0    -1  
$EndComp
Wire Wire Line
	3100 1300 3100 1400
Wire Wire Line
	3100 1700 3100 1800
Text Label 3450 4150 0    50   ~ 0
CS
Wire Wire Line
	3450 4150 3350 4150
Text Label 3450 4350 0    50   ~ 0
CS1
Wire Wire Line
	3450 4350 3350 4350
$EndSCHEMATC
